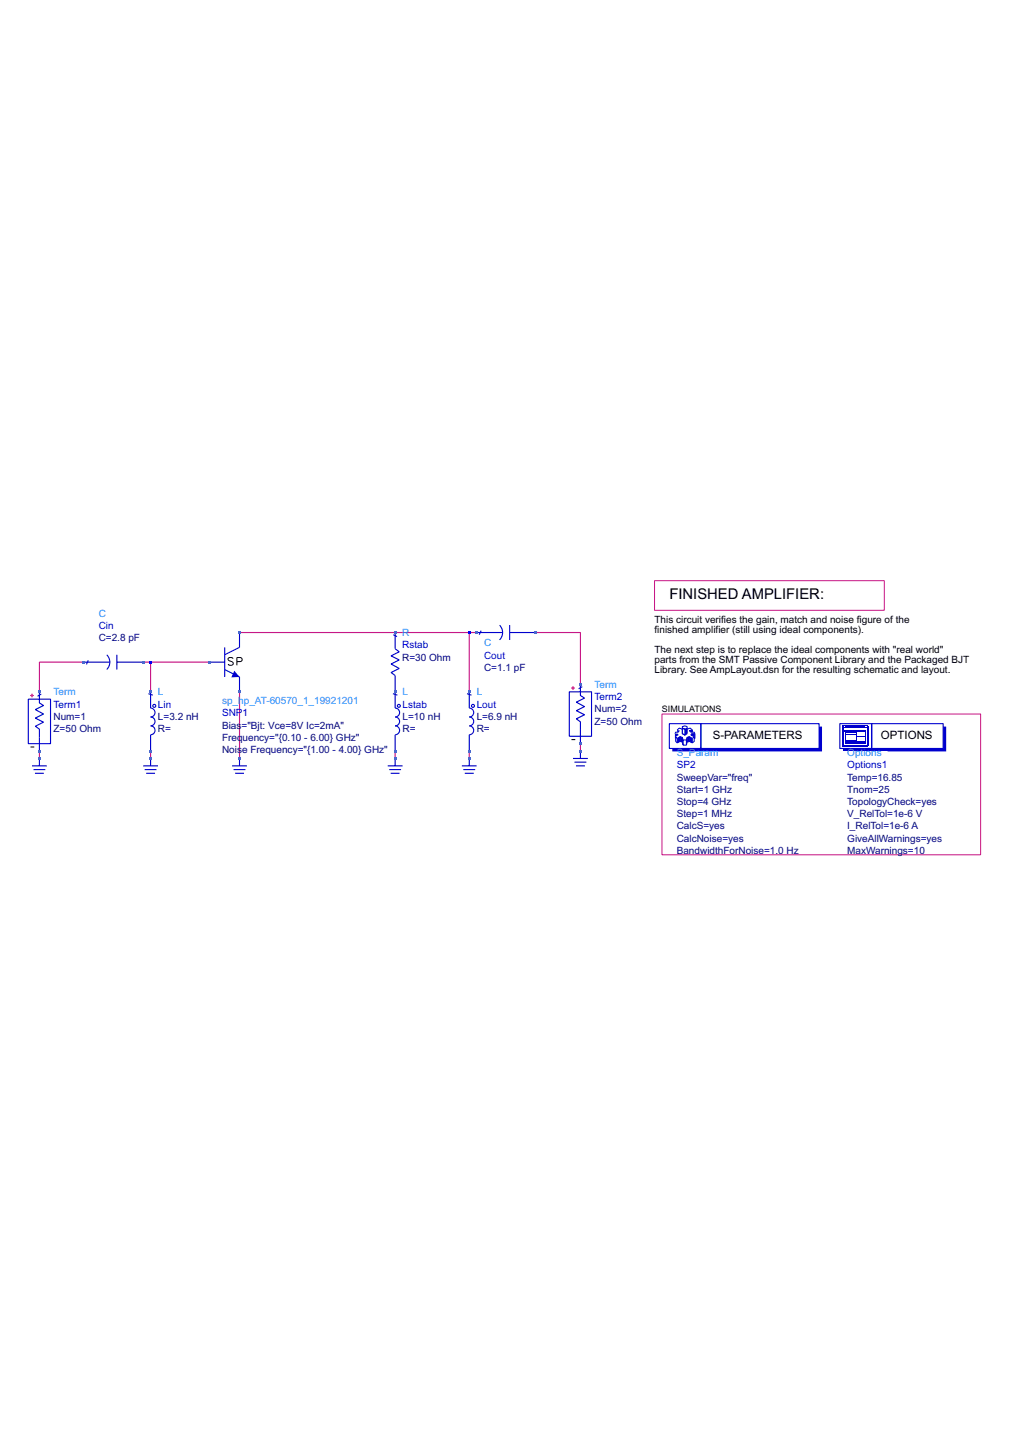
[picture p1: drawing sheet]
<svg xmlns="http://www.w3.org/2000/svg" width="210mm" height="297mm" viewBox="0 0 210 297" stroke-linecap="round" stroke-linejoin="round" font-family="sans-serif">
<path d="M17.3 136.3h-9.2v6.1M29.5 136.3h13.7M31 136.3v6.1M49.3 130.2h48.8M96.6 130.2v12.2M110.3 130.2h9.1v10.7M8.1 154.6v1.5M31 154.6v1.5M49.3 142.4v13.7M81.3 154.6v1.5M96.6 154.6v1.5M119.4 153.1v1.5" fill="none" stroke="#c71585" stroke-width=".23"/>
<path d="M134.7 119.5h47.3v6.1h-47.3zM136.2 147h65.6v29h-65.6z" fill="none" stroke="#c71585" stroke-width=".21"/>
<g fill="none" stroke="#0000cd" stroke-width=".23">
<path d="M17.3 136.3h5.3M18.2 135.9l-.4 .9M22 134.8a2.14 2.14 0 0 1 0 3M24 134.8v3M24.1 136.3h5.4M80.9 130.7l.8 .3M81.3 130.2v3.4l.9 .6-1.7 .8 1.7 .8-1.7 .9 1.7 .9-1.7 .8 .8 .6v6.8a.92 .92 0 0 1 .9 .9 .92 .92 0 0 1-.9 .9 .92 .92 0 0 1 .9 .9 .92 .92 0 0 1-.9 .9 .92 .92 0 0 1 .9 .9 .92 .92 0 0 1-.9 1v3.3M98.1 130.2h5.3M99 129.8l-.4 .9M102.8 128.7a2.14 2.14 0 0 1 0 3M104.9 128.7v3M105 130.2h5.3"/>
<path d="M5.8 143.9h4.6v9.2h-4.6zM8.1 142.4v2.3l.8 .5-1.6 .9 1.6 .9-1.6 .8 1.6 .9-1.6 .8 .8 .6v4.5M8.5 142.9l-.8 .4M30.5 142.8l.9 .3M31 142.4v3.4a.92 .92 0 0 1 .9 .9 .92 .92 0 0 1-.9 .9 .92 .92 0 0 1 .9 .9 .92 .92 0 0 1-.9 .9 .92 .92 0 0 1 .9 .9 .92 .92 0 0 1-.9 1v3.3M80.9 142.8l.9 .3M96.1 142.8l.9 .3M96.6 142.4v3.4a.92 .92 0 0 1 .9 .9 .92 .92 0 0 1-.9 .9 .92 .92 0 0 1 .9 .9 .92 .92 0 0 1-.9 .9 .92 .92 0 0 1 .9 .9 .92 .92 0 0 1-.9 1v3.3M117.2 142.4h4.5v9.2h-4.5zM119.4 140.9v2.3l.9 .5-1.7 .8 1.7 1-1.7 .8 1.7 .8-1.7 .9 .8 .6v4.5M119.8 141.3l-.7 .5M172.8 149h6.6v5.1h-6.6z"/>
<path d="M179.4 149h14.7v5.1h-14.7z"/>
<circle cx="31.7" cy="145.3" r=".31"/>
<circle cx="82.1" cy="145.3" r=".31"/>
<circle cx="97.3" cy="145.3" r=".31"/>
</g>
<path d="M6.3 153.8h.7M117.6 152.2h.8" fill="none" stroke="#000" stroke-width=".23"/>
<path d="M6.2 143.2h.8M6.6 142.8v.7M117.5 141.6h.8M117.9 141.3v.7" fill="none" stroke="#ff4500" stroke-width=".23"/>
<path d="M174 150.8h2.2M174 151.3h2.2" fill="none" stroke="#0000cd" stroke-width=".21"/>
<path d="M176.3 151.6h1.8v.2h-1.8z" fill="#0000cd"/>
<path d="M173.9 150.4v2.7M174 153h4.1M178.2 150.4v2.7" fill="none" stroke="#0000cd" stroke-width=".21"/>
<g fill="#0000cd">
<path d="M174 152.5h2.2v.4h-2.2z"/>
<path d="M176.3 152.6h1.8v.3h-1.8z"/>
</g>
<path d="M173.8 150.5h4.4M173.8 150.3h4.4M176.3 150.6v2.3" fill="none" stroke="#0000cd" stroke-width=".21"/>
<path d="M173.4 153.5h5.3" fill="none" stroke="#0000cd" stroke-width=".31"/>
<g fill="#0000cd">
<path d="M182.7 154.1h11.4v-4.5h.6v5.1h-12z"/>
<path d="M173.5 154.1h9.2v.6h-9.2z"/>
</g>
<g fill="none" stroke="#0000cd" stroke-width=".21">
<path d="M139.3 152l.7-.4v1l-.7 .3zM139.3 152l-.3-.4v1l.3 .3M139.7 150.7h-.7l-.1 .3M140 151.6l.4 .2v1l-.4-.2M140.4 149.6l.5-.2 .5 .2v.3l-.5 .2-.5-.2zM140.4 149.9v1.1l.5 .3 .5-.3v-1.1M140.4 150.1l-.6-.2-.5 .4M140.4 151.8l.2 .5M140.4 152.8l.2 .6M140.6 152.3h.7M140.6 153.4h.7M140.6 152.3v1.1"/>
<path d="M141.3 152.3v1.1M141.4 150.1l.6-.2 .5 .4M141.4 151.8l-.1 .5M141.4 152.8l-.1 .6M141.9 151.6l.6 .4v.9l-.6-.3zM141.9 151.6l-.5 .2v1l.5-.2M142.5 152l.4-.4v1l-.4 .3M142.5 150.7v-.4l-.6 .1 .3 .3h.7l.1 .3M143 151v1h-.1M143 151h-.7l-.1 .3 .7 .3M173.4 149.3h5.3M173.7 149.8h4.7"/>
</g>
<path d="M173.5 149.4v4M174 149.6h3.9M178.5 149.4v4" fill="none" stroke="#0000cd" stroke-width=".31"/>
<path d="M137.7 149h6.5v5.1h-6.5zM144.2 149h24.4v5.1h-24.4z" fill="none" stroke="#0000cd" stroke-width=".23"/>
<g fill="#0000cd">
<path d="M138.9 151h.6l.2 .3-.7 .3v.4h-.1z"/>
<path d="M139.3 150.3l.7 .1-.3 .3h-.4z"/>
<path d="M140 151.6l.4 .2 .2 1.6-.2-.6-.4-.2z"/>
<path d="M141.9 150.4l.6-.1v.4h-.3z"/>
<path d="M142.3 151h.7v1h-.1v-.4l-.7-.3z"/>
<path d="M141.9 151.6l.6 .4v.9l-.6-.3z"/>
<path d="M141.4 151.8l.5-.2v1l-.5 .2z"/>
<path d="M139.3 152l.7-.4v1l-.7 .3z"/>
<path d="M141.4 151.8l-.1 1.6z"/>
</g>
<path d="M140.4 149.9l.5 .2v1.2l-.5-.3zM140.4 149.9l.5 .2" fill="none" stroke="#0000cd" stroke-width=".21"/>
<g fill="#0000cd">
<path d="M140.9 150.1l.5-.2v1.1l-.5 .3z"/>
<path d="M138.4 154.1h30.2v-4.5h.6v5.1h-30.8z"/>
</g>
<g fill="none" stroke="#0000cd" stroke-width=".23">
<path d="M43.2 136.3h3M46.2 137.8l3.1 1.6v3M46.2 133.3v6.1M49.3 130.2v3.1l-3.1 1.5M6.6 157.7h3M6.9 158.4h2.4M7.2 159.2h1.8M8.1 156.1v1.6M29.5 157.7h3M29.8 158.4h2.4M30.1 159.2h1.8M31 156.1v1.6"/>
<path d="M47.8 157.7h3M48.1 158.4h2.4M48.4 159.2h1.8M49.3 156.1v1.6M79.8 157.7h3M80.1 158.4h2.4M80.4 159.2h1.8M81.3 156.1v1.6M95 157.7h3.1M95.3 158.4h2.5M95.7 159.2h1.8M96.6 156.1v1.6"/>
<path d="M117.9 156.1h3.1M118.2 156.9h2.5M118.5 157.7h1.9M119.4 154.6v1.5"/>
</g>
<path d="M48 135.6a.6 .6 0 0 0-.6-.3 .6 .6 0 0 0-.5 .4l.2 .3 .7 .3 .2 .4a.7 .7 0 0 1-1.1 0M48.8 136.2h.6a.42 .42 0 0 0 .4-.4 .42 .42 0 0 0-.4-.4h-.6v1.6" fill="none" stroke="#000" stroke-width=".21"/>
<path d="M48.2 138.1l1.1 1.3h-1.7z" fill="#0000cd"/>
<g fill="#4169e1">
<path d="M7.8 155.8h.6v.6h-.6z"/>
<path d="M7.8 154.3h.6v.6h-.6z"/>
<path d="M7.8 142.1h.6v.6h-.6z"/>
<path d="M17 136h.6v.6h-.6z"/>
<path d="M29.2 136h.6v.6h-.6z"/>
<path d="M30.7 155.8h.6v.6h-.6z"/>
<path d="M30.7 154.3h.6v.6h-.6z"/>
<path d="M30.7 142.1h.6v.6h-.6z"/>
</g>
<path d="M30.7 136h.6v.6h-.6z" fill="#00f"/>
<g fill="#4169e1">
<path d="M42.9 136h.6v.6h-.6z"/>
<path d="M49 155.8h.6v.6h-.6z"/>
<path d="M49 142.1h.6v.6h-.6z"/>
<path d="M49 129.9h.6v.6h-.6z"/>
<path d="M81 155.8h.6v.6h-.6z"/>
<path d="M81 154.3h.6v.6h-.6z"/>
<path d="M81 142.1h.6v.6h-.6z"/>
<path d="M81 129.9h.6v.6h-.6z"/>
<path d="M96.3 155.8h.6v.6h-.6z"/>
<path d="M96.3 154.3h.6v.6h-.6z"/>
<path d="M96.3 142.1h.6v.6h-.6z"/>
</g>
<path d="M96.3 129.9h.6v.6h-.6z" fill="#00f"/>
<g fill="#4169e1">
<path d="M97.8 129.9h.6v.6h-.6z"/>
<path d="M110 129.9h.6v.6h-.6z"/>
<path d="M119.1 154.3h.6v.6h-.6z"/>
<path d="M119.1 152.8h.6v.6h-.6z"/>
<path d="M119.1 140.6h.6v.6h-.6z"/>
</g>
<text font-size="3.1" x="137.7" y="123.4">FINISHED AMPLIFIER:</text>
<g font-size="2.4">
<text x="146.7" y="152.1">S-PARAMETERS</text>
<text x="181.3" y="152.2">OPTIONS</text>
</g>
<g font-size="2.1" fill="#1e90ff">
<text x="20.3" y="127">C</text>
<text x="82.8" y="130.9">R</text>
<text x="99.6" y="133.1">C</text>
<text x="11" y="143.1">Term</text>
<text x="32.5" y="143.1">L</text>
<text x="82.8" y="143.1">L</text>
<text x="98.1" y="143.1">L</text>
<text x="122.3" y="141.6">Term</text>
<text x="45.7" y="145">sp_hp_AT-60570_1_19921201</text>
<text x="139.3" y="155.6">S_Param</text>
<text x="174.3" y="155.6">Options</text>
</g>
<g font-size="2.1" fill="#00f">
<text x="20.3" y="129.5">Cin</text>
<text x="82.8" y="133.4">Rstab</text>
<text x="99.6" y="135.6">Cout</text>
<text x="11" y="145.6">Term1</text>
<text x="32.5" y="145.6">Lin</text>
<text x="45.7" y="147.5">SNP1</text>
<text x="82.8" y="145.6">Lstab</text>
<text x="98.1" y="145.6">Lout</text>
<text x="122.3" y="144.1">Term2</text>
<text x="139.3" y="158.2">SP2</text>
<text x="174.3" y="158.2">Options1</text>
</g>
<g font-size="2.1" fill="#000080">
<text x="20.3" y="132">C=2.8 pF</text>
<text x="82.8" y="136">R=30 Ohm</text>
<text x="99.6" y="138.1">C=1.1 pF</text>
<text x="11" y="148.2">Num=1</text>
<text x="32.5" y="148.2">L=3.2 nH</text>
<text x="45.7" y="150">Bias</text>
<text x="49.7" y="150">=&quot;Bjt: Vce=8V Ic=2mA&quot;</text>
<text x="82.8" y="148.2">L=10 nH</text>
<text x="98.1" y="148.2">L=6.9 nH</text>
<text x="122.3" y="149.2">Z=50 Ohm</text>
<text x="122.3" y="146.6">Num=2</text>
<text x="11" y="150.7">Z=50 Ohm</text>
<text x="32.5" y="150.7">R=</text>
<text x="45.7" y="155">Nois</text>
<text x="45.7" y="152.5">Frequency=&quot;{0.10 - 6.00} GHz&quot;</text>
<text x="49.8" y="155">e Frequency=&quot;{1.00 - 4.00} GHz&quot;</text>
<text x="82.8" y="150.7">R=</text>
<text x="98.1" y="150.7">R=</text>
<text x="139.3" y="160.7">SweepVar=&quot;freq&quot;</text>
<text x="174.3" y="160.7">Temp=16.85</text>
<text x="139.3" y="165.7">Stop=4 GHz</text>
<text x="139.3" y="163.2">Start=1 GHz</text>
<text x="174.3" y="165.7">TopologyCheck=yes</text>
<text x="174.3" y="163.2">Tnom=25</text>
<text x="139.3" y="173.3">CalcNoise=yes</text>
<text x="139.3" y="170.7">CalcS=yes</text>
<text x="139.3" y="168.2">Step=1 MHz</text>
<text x="174.3" y="173.3">GiveAllWarnings=yes</text>
<text x="174.3" y="170.7">I_RelTol=1e-6 A</text>
<text x="174.3" y="168.2">V_RelTol=1e-6 V</text>
<text x="139.3" y="175.8">BandwidthForNoise=1.0 Hz</text>
<text x="174.3" y="175.8">MaxWarnings=10</text>
</g>
<g font-size="2.1">
<text x="134.7" y="128.2">This circuit verifies the gain, match and noise figure of the</text>
<text x="134.7" y="130.2">finished amplifier (still using ideal components).</text>
<text x="134.7" y="134.4">The next step is to replace the ideal components with &quot;real world&quot;</text>
<text x="134.7" y="136.4">parts from the SMT Passive Component Library and the Packaged BJT</text>
<text x="134.7" y="138.5">Library. See AmpLayout.dsn for the resulting schematic and layout.</text>
</g>
<text font-size="1.8" x="136.2" y="146.5">SIMULATIONS</text>
</svg>
